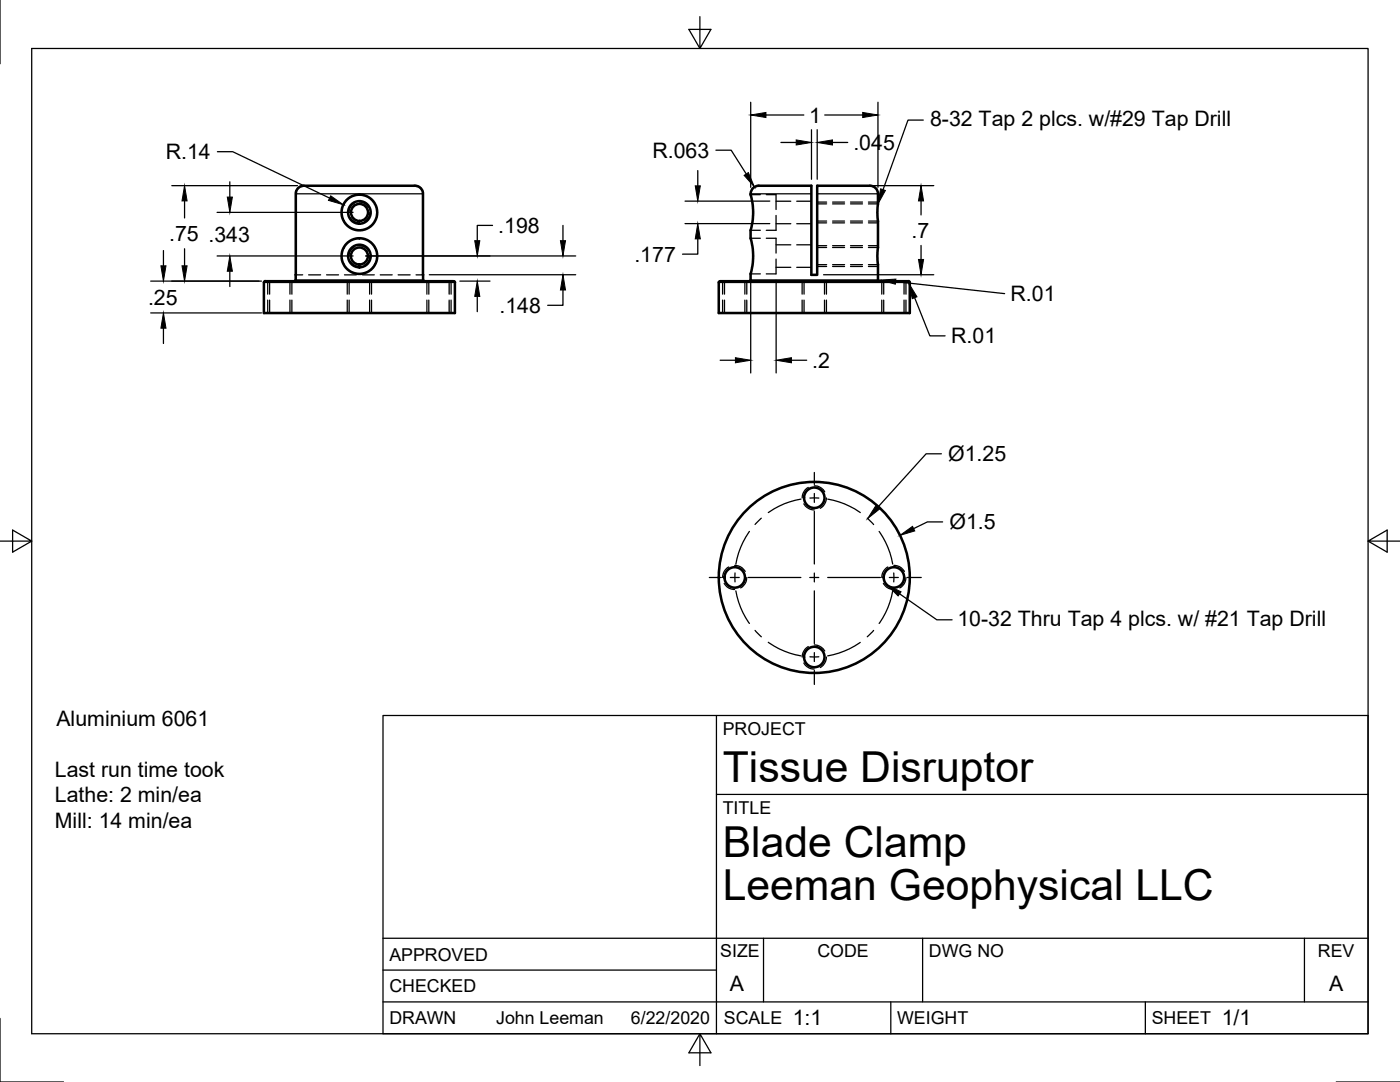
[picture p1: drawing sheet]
<svg xmlns="http://www.w3.org/2000/svg" width="279mm" height="216mm" viewBox="0 0 279 216" stroke-linecap="round" stroke-linejoin="round" font-family="sans-serif">
<!-- layer: Visible -->
<g fill="none" stroke="#000" stroke-width=".51">
<path d="M149.8 38.7v.2a12.6 12.6 0 0 1 0 7.1v1.6a12.6 12.6 0 0 1 0 7.1v1.2M149.8 38.7a1.81 1.81 0 0 1 2.3-1.6h9.8v17.7h1.2v-17.7h8.9a4.8 4.8 0 0 1 2.6 .3l.5 .8 .1 .5-.1 3.7 .1 1.7-.1 7 .1 4.8M52.9 56.1h37.6M52.9 56.1l-.2 .3v6.1h38.1v-6.1l-.3-.3M59 54.8h.1M59 54.8v1.1M59 55.8l-.2 .3M59 54.8v-16.3l.2-.5 .4-.6 .9-.3h22.5l.8 .3 .5 .6 .1 .5v16.3M84.4 54.8h.1M84.4 55.8l.3 .3M84.4 54.8v1.1M149.8 55.8l-.2 .3"/>
<path d="M175.2 55.8l.3 .3M181.3 56.1l.3 .3v6.1h-38.2v-6.1l.3-.3h37.6"/>
<circle cx="71.7" cy="42.4" r="3.6"/>
<circle cx="71.7" cy="51.1" r="3.6"/>
<circle cx="71.7" cy="51.1" r="1.7"/>
<circle cx="71.7" cy="51.1" r="2.25"/>
<circle cx="71.7" cy="42.4" r="2.25"/>
<circle cx="71.7" cy="42.4" r="1.7"/>
<circle cx="162.5" cy="99.3" r="2.04"/>
<circle cx="146.6" cy="115.2" r="2.04"/>
<circle cx="162.5" cy="115.2" r="19.1"/>
<circle cx="178.4" cy="115.2" r="2.04"/>
<circle cx="162.5" cy="131.1" r="2.04"/>
</g>
<!-- layer: Hidden -->
<g fill="none" stroke="#000" stroke-width=".25">
<path d="M149.8 38.8h1.9M152.9 38.8h2v3M53.8 56.1v2.6M53.8 59.9v2.6M57.9 56.1v2.6M57.9 59.9v2.6M59 54.8h1.4M61.6 54.8h2.4M65.2 54.8h2.4M68.7 54.8h2.4M69.7 56.1v2.6M69.7 59.9v2.6"/>
<path d="M69.9 43.4l.9 .8 .9 .3M69.9 52.1l.9 .8 .9 .3M70.7 40.6h-.1a2.11 2.11 0 0 0-1 1.8M70.7 49.3h-.1a2.11 2.11 0 0 0-1 1.8M71.7 49a1.95 1.95 0 0 1 1.8 1.1M71.7 40.3h.4a1.98 1.98 0 0 1 1.4 1.1M72.3 54.8h2.4M73.8 56.1v2.6M73.8 59.9v2.6M73.8 42.4v.3a2.02 2.02 0 0 1-1.1 1.5M73.8 51.1v.3a2.02 2.02 0 0 1-1.1 1.5M75.9 54.8h2.4"/>
<path d="M79.5 54.8h2.4M83 54.8h1.4M85.6 56.1v2.6M85.6 59.9v2.6M89.6 56.1v2.6M89.6 59.9v2.6M144.6 56.1v2.6M144.6 59.9v2.6M148.7 56.1v2.6M148.7 59.9v2.6M149.8 46h1.9M149.8 47.5h1.9"/>
<path d="M149.8 54.7h1.9M152.9 47.5h2v3M154.9 43v3h-2M154.9 51.7v3h-2M154.9 40.2h2.9M154.9 44.6h2.9M154.9 48.9h2.9M154.9 53.3h2.9M159 40.2h2.9M159 44.6h2.9M159 48.9h2.9M159 53.3h2.9"/>
<path d="M160.5 56.1v2.6M160.5 59.9v2.6M163.1 40.7h1.9M163.1 44.1h1.9M163.1 49.4h1.9M163.1 52.8h1.9M164.5 56.1v2.6M164.5 59.9v2.6M166.2 40.7h2.4M166.2 44.1h2.4M166.2 49.4h2.4M166.2 52.8h2.4"/>
<path d="M169.7 40.7h2.4M169.7 44.1h2.4M169.7 49.4h2.4M169.7 52.8h2.4M173.3 40.7h1.9M173.3 44.1h1.9M173.3 49.4h1.9M173.3 52.8h1.9M176.4 56.1v2.6M176.4 59.9v2.6M180.4 56.1v2.6M180.4 59.9v2.6"/>
<path d="M161.3 97.3a2.43 2.43 0 0 0-1.2 2M162.5 96.9h.2a2.32 2.32 0 0 1 1.9 1.2M164.9 99.4a2.5 2.5 0 0 1-1.2 2M144.5 116.4l.1 .1a2.32 2.32 0 0 0 2 1.1M145.4 113.1l-.2 .2a2.43 2.43 0 0 0-1 1.9M146.6 112.8h.3a2.32 2.32 0 0 1 1.8 1.2M149 115.2a2.32 2.32 0 0 1-1.2 2.1M160.4 100.5l.1 .1a2.41 2.41 0 0 0 2 1.1M176.3 116.4v.1a2.32 2.32 0 0 0 2.1 1.1M177.2 113.1l-.3 .2a2.43 2.43 0 0 0-.9 1.9M178.4 112.8h.2a2.31 2.31 0 0 1 1.9 1.2M180.8 115.2a2.32 2.32 0 0 1-1.2 2.1"/>
<path d="M160.4 132.3l.1 .1a2.32 2.32 0 0 0 2 1.1M161.3 129l-.2 .2a2.52 2.52 0 0 0-1 1.9M162.5 128.7h.2a2.45 2.45 0 0 1 1.9 1.2M164.9 131.1a2.5 2.5 0 0 1-1.2 2.1"/>
</g>
<!-- layer: Visible Narrow -->
<path d="M59 38.7h25.4M149.8 38.7h12.1M163.1 38.7h12.1M52.7 56.4h38.1M59 55.9h25.4M143.4 56.4h38.2M149.8 55.9h25.4" fill="none" stroke="#000" stroke-width=".25"/>
<!-- layer: Hidden Narrow -->
<g fill="none" stroke="#000" stroke-width=".25">
<path d="M53.4 56.1v2.6M53.4 59.9v2.6M58.3 56.1v2.6M58.3 59.9v2.6M69.3 56.1v2.6M69.3 59.9v2.6M74.1 56.1v2.6M74.1 59.9v2.6M85.2 56.1v2.6M85.2 59.9v2.6M90 56.1v2.6M90 59.9v2.6"/>
<path d="M144.2 56.1v2.6M144.2 59.9v2.6M149 56.1v2.6M149 59.9v2.6M160.1 56.1v2.6M160.1 59.9v2.6M163.1 40.3h1.9M163.1 44.5h1.9M163.1 49h1.9M163.1 53.2h1.9M164.9 56.1v2.6M164.9 59.9v2.6"/>
<path d="M166.2 40.3h2.4M166.2 44.5h2.4M166.2 49h2.4M166.2 53.2h2.4M169.7 40.3h2.4M169.7 44.5h2.4M169.7 49h2.4M169.7 53.2h2.4M173.3 40.3h1.9M173.3 44.5h1.9M173.3 49h1.9M173.3 53.2h1.9"/>
<path d="M176 56.1v2.6M176 59.9v2.6M180.8 56.1v2.6M180.8 59.9v2.6"/>
</g>
<!-- layer: Border -->
<path d="M0 0v12.7M6.3 9.7h266.7v196.6h-266.7zM139.7 3.3v6.4l2.2-3.8h-4.4l2.2 3.8M0 108h6.3l-3.8-2.2v4.4l3.8-2.2M273 108l3.8 2.2v-4.4l-3.8 2.2h6.4M0 203.2v12.7h12.7M139.7 206.3l-2.2 3.8h4.4l-2.2-3.8v6.3M266.7 215.9h12.7" fill="none" stroke="#000" stroke-width=".25"/>
<!-- layer: Titleblock -->
<path d="M76.4 142.8h196.6v63.5h-196.6zM143 158.5h130M143 142.8v63.5M76.4 199.9h196.6M76.4 193.6h66.6M76.4 187.2h196.6M152.4 187.2v12.7M177.8 199.9v6.4M184.1 187.2v12.7M228.6 199.9v6.4M260.3 187.2v12.7" fill="none" stroke="#000" stroke-width=".25"/>
<!-- layer: Dimensions -->
<g fill="none" stroke="#000" stroke-width=".25">
<path d="M34.3 37h25.1M43.4 30.3h3l19.4 9.2M45.9 36.3v3M139.3 34v3.1M142.9 30h3l3 4.7M149.8 20.4v17M152.9 22.9h7.5M155.9 28.4h3M161.9 25.9v9.9M163.1 25.9v9.9M164.4 37h22M164.6 22.9h7.6"/>
<path d="M166.1 28.4h3.1M175.2 20.4v17M30.1 56.1h22.1M32.6 50v3M36.8 40.1v3.4M36.8 49.6v3.4M43.3 42.4h27.2M43.3 51.1h27.2M45.9 54.1v3.1M73 51.1h41.9M85.7 54.8h29.2M91.8 56.1h6"/>
<path d="M95.2 59.1v3.1M98.3 45h-3.1v3M112.4 57.9v3h-3.1M112.4 45v3M136.7 40.1h16.9M136.7 44.6h16.9M139.3 47.7v3h-3.1M149.8 55.9v18.5M154.9 55.9v18.5M164.4 54.8h22M178.8 56.2l21.7 2.4M182.5 59.4l3.1 7.6h3"/>
<path d="M183.8 40.1v2.8M183.8 49v2.8M30.1 62.4h22.1M32.6 65.5v3M143.7 71.9h3.1M157.9 71.9h3.1M187.9 90.6h-3.1l-9.6 10.6M188.1 104.1h-3l-2.7 1.4"/>
</g>
<g fill="#000" stroke="#000" stroke-width=".2">
<path d="M45.4 39.3h1l-.5 3.1zM66 39.1l2.5 1.8-2.9-.9zM138.7 37.1h1.1l-.5 3zM148.5 35l.9-.6 1.2 2.9zM149.8 22.9l3.1-.5v1.1zM158.9 27.9l3 .5-3 .5zM163.1 28.4l3-.5v1zM172.2 22.4l3 .5-3 .6zM32.1 53h1l-.5 3.1zM36.3 53h1l-.5 3.1zM36.8 37l.5 3.1h-1zM45.9 51.1l.5 3h-1z"/>
<path d="M95.2 56.1l.6 3h-1.1zM94.7 48h1.1l-.6 3.1zM111.8 48h1.1l-.5 3.1zM112.4 54.8l.5 3.1h-1.1zM139.3 44.6l.5 3.1h-1.1zM175.7 55.9l3.1-.2-.1 1zM181.4 56.6l1.6 2.6-.9 .4zM183.8 37l.5 3.1h-1zM183.3 51.8h1l-.5 3zM32.6 62.4l.5 3.1h-1zM146.8 71.4l3 .5-3 .5zM154.9 71.9l3-.5v1z"/>
<path d="M174.8 100.9l.8 .6-2.4 2zM179.6 106.8l2.5-1.8 .5 .9z"/>
</g>
<!-- layer: Annotations -->
<path d="M175.7 37.7l1 .3-1.5 2.7zM177 116.8l2.8 1.3-.6 .8z" fill="#000" stroke="#000" stroke-width=".2"/>
<path d="M184.3 24h-3.1l-5 13.8M179.5 118.5l7.5 5.2h3" fill="none" stroke="#000" stroke-width=".25"/>
<!-- layer: Center Lines -->
<g fill="none" stroke="#000" stroke-width=".25">
<path d="M159.9 99.6a15.5 15.5 0 0 0-6.6 2.7M162.5 94.3v2.4M162.5 98.5v1.7M163.4 99.4h-1.8M165.2 99.6a15.6 15.6 0 0 1 6.5 2.7M141.6 115.2h2.4M145.8 115.2h1.7M146.7 114.3v1.8M146.9 117.9a15.7 15.7 0 0 0 2.7 6.5M149.3 115.2h10.5M149.6 106l-.2 .2a16.1 16.1 0 0 0-2.5 6.4M151.9 103.4l-1.2 1.2"/>
<path d="M161.6 115.2h1.8M162.5 102v10.5M162.5 114.3v1.8M162.5 117.9v10.5M165.2 115.2h10.5M173.1 103.4l1.2 1.3M175.5 106l.1 .2a16.1 16.1 0 0 1 2.6 6.4M177.5 115.2h1.8M178.2 117.9a15.7 15.7 0 0 1-2.7 6.5M178.4 114.3v1.8M181.1 115.2h2.8M150.7 125.8l1.2 1.3"/>
<path d="M153.3 128.2l.2 .1a16.1 16.1 0 0 0 6.4 2.6M162.5 130.2v1.8M162.5 133.8v2.8M163.4 131.1h-1.8M171.7 128.2l-.2 .1a16.4 16.4 0 0 1-6.3 2.6M174.3 125.8l-1.2 1.3"/>
</g>
<g font-size="8.5">
<text x="144.3" y="156">Tissue Disruptor</text>
<text x="144.3" y="171">Blade Clamp</text>
<text x="144.3" y="179.6">Leeman Geophysical LLC</text>
</g>
<g font-size="4.3">
<text x="161.5" y="24.5">1</text>
<text x="170.3" y="29.9">.045</text>
<text x="185.6" y="25.1">8-32 Tap 2 plcs. w/#29 Tap Drill</text>
<text x="33.1" y="31.8">R.14</text>
<text x="130.2" y="31.5">R.063</text>
<text x="99.4" y="46.5">.198</text>
<text x="181.9" y="47.5">.7</text>
<text x="33.8" y="48.1">.75 .343</text>
<text x="126.6" y="52.2">.177</text>
<text x="29.5" y="60.8">.25</text>
<text x="99.7" y="62.4">.148</text>
<text x="201.7" y="60.1">R.01</text>
<text x="189.8" y="68.5">R.01</text>
<text x="162.1" y="73.4">.2</text>
<text x="189.2" y="92">Ø1.25</text>
<text x="189.5" y="105.6">Ø1.5</text>
<text x="191.1" y="124.8">10-32 Thru Tap 4 plcs. w/ #21 Tap Drill</text>
<text x="11.3" y="144.8">Aluminium 6061</text>
<text x="10.9" y="155">Last run time took</text>
<text x="10.9" y="160.1">Lathe: 2 min/ea</text>
<text x="10.9" y="165.2">Mill: 14 min/ea</text>
<text x="145.7" y="197.7">A</text>
<text x="265.2" y="197.7">A</text>
<text x="158.2" y="204.6">1:1</text>
<text x="243.8" y="204.6">1/1</text>
</g>
<g font-size="3.5">
<text x="144.3" y="146.6">PROJECT</text>
<text x="144.3" y="162.3">TITLE</text>
<text x="77.7" y="191.7">APPROVED</text>
<text x="143.7" y="191">SIZE</text>
<text x="163.1" y="191">CODE</text>
<text x="185.4" y="191">DWG NO</text>
<text x="263" y="191">REV</text>
<text x="77.7" y="198">CHECKED</text>
<text x="77.7" y="204.4">DRAWN</text>
<text x="99" y="204.4">John Leeman</text>
<text x="125.9" y="204.4">6/22/2020</text>
<text x="144.5" y="204.4">SCALE</text>
<text x="179" y="204.4">WEIGHT</text>
<text x="229.8" y="204.4">SHEET</text>
</g>
</svg>
